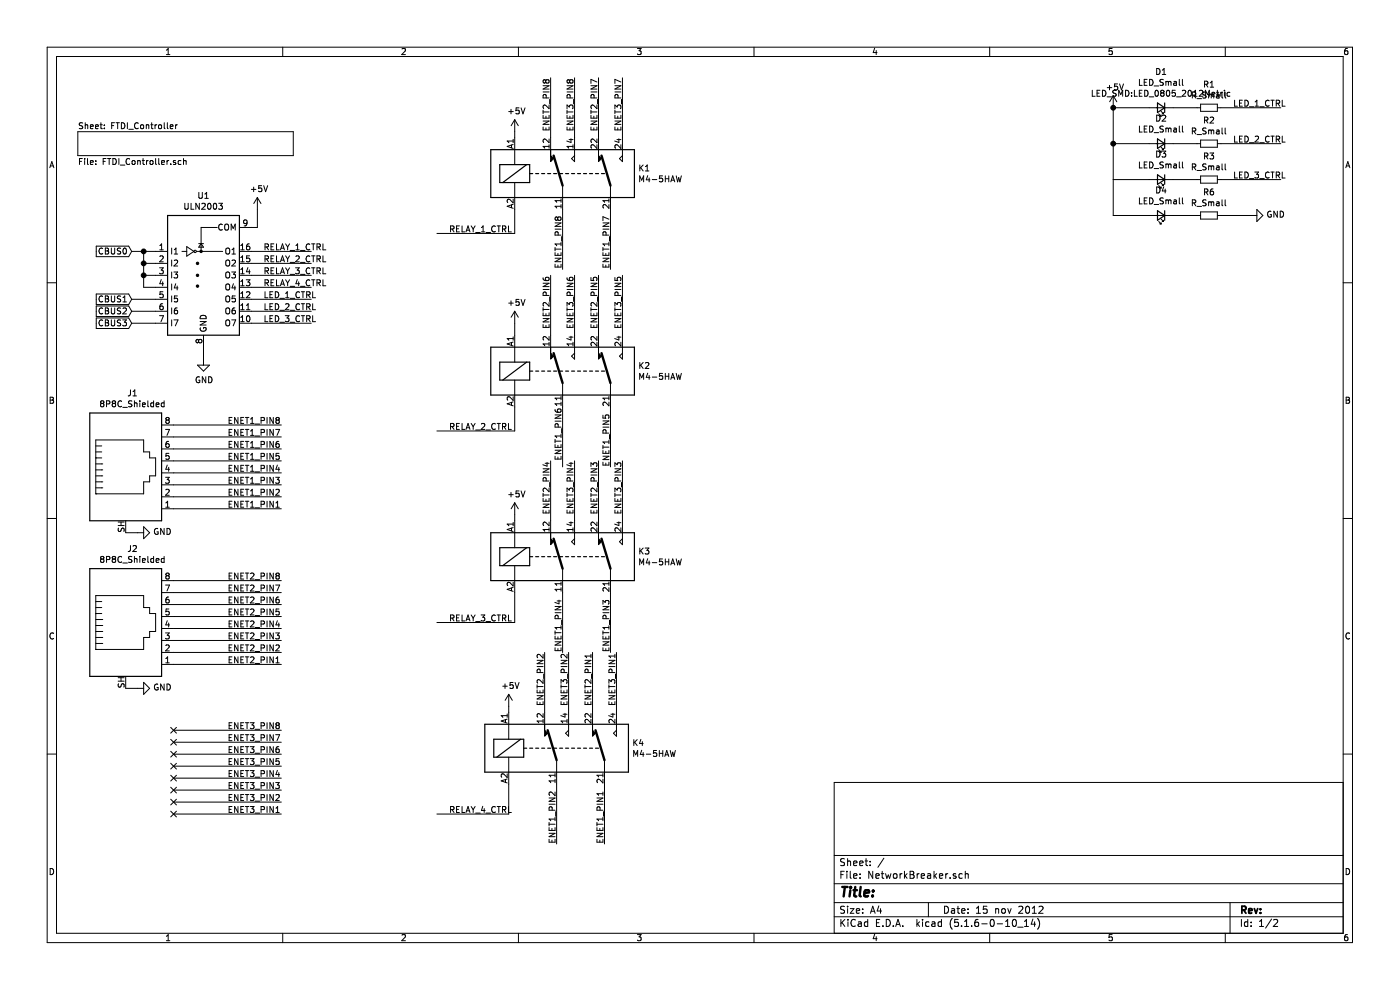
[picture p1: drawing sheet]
EESchema Schematic File Version 4
EELAYER 30 0
EELAYER END
$Descr A4 11693 8268
encoding utf-8
Sheet 1 2
Title ""
Date "15 nov 2012"
Rev ""
Comp ""
Comment1 ""
Comment2 ""
Comment3 ""
Comment4 ""
$EndDescr
$Comp
L Relay:FINDER-30.22 K4
U 1 1
P 4650 6250
F 0 "K4" H 5280 6296 50  0000 L CNN
F 1 "M4-5HAW" H 5280 6205 50  0000 L CNN
F 2 "Relay_THT:Relay_DPDT_Finder_30.22" H 6000 6220 50  0001 C CNN
F 3 "http://gfinder.findernet.com/assets/Series/354/S30EN.pdf" H 4450 6250 50  0001 C CNN
F 4 "C165868" V 4650 6250 50  0001 C CNN "LCSC"
	1    4650 6250
	1    0    0    -1  
$EndComp
$Comp
L Relay:FINDER-30.22 K3
U 1 1
P 4700 4650
F 0 "K3" H 5330 4696 50  0000 L CNN
F 1 "M4-5HAW" H 5330 4605 50  0000 L CNN
F 2 "Relay_THT:Relay_DPDT_Finder_30.22" H 6050 4620 50  0001 C CNN
F 3 "http://gfinder.findernet.com/assets/Series/354/S30EN.pdf" H 4500 4650 50  0001 C CNN
F 4 "C165868" V 4700 4650 50  0001 C CNN "LCSC"
	1    4700 4650
	1    0    0    -1  
$EndComp
$Comp
L Relay:FINDER-30.22 K2
U 1 1
P 4700 3100
F 0 "K2" H 5330 3146 50  0000 L CNN
F 1 "M4-5HAW" H 5330 3055 50  0000 L CNN
F 2 "Relay_THT:Relay_DPDT_Finder_30.22" H 6050 3070 50  0001 C CNN
F 3 "http://gfinder.findernet.com/assets/Series/354/S30EN.pdf" H 4500 3100 50  0001 C CNN
F 4 "C165868" V 4700 3100 50  0001 C CNN "LCSC"
	1    4700 3100
	1    0    0    -1  
$EndComp
$Comp
L Relay:FINDER-30.22 K1
U 1 1
P 4700 1450
F 0 "K1" H 5330 1496 50  0000 L CNN
F 1 "M4-5HAW" H 5330 1405 50  0000 L CNN
F 2 "Relay_THT:Relay_DPDT_Finder_30.22" H 6050 1420 50  0001 C CNN
F 3 "http://gfinder.findernet.com/assets/Series/354/S30EN.pdf" H 4500 1450 50  0001 C CNN
F 4 "C165868" V 4700 1450 50  0001 C CNN "LCSC"
	1    4700 1450
	1    0    0    -1  
$EndComp
Wire Wire Line
	4300 2700 4300 2800
$Comp
L power:+5V #PWR05
U 1 1
P 2150 1750
F 0 "#PWR05" H 2150 1600 50  0001 C CNN
F 1 "+5V" H 2165 1923 50  0000 C CNN
F 2 "" H 2150 1750 50  0001 C CNN
F 3 "" H 2150 1750 50  0001 C CNN
	1    2150 1750
	1    0    0    -1  
$EndComp
$Comp
L power:+5V #PWR07
U 1 1
P 4300 1100
F 0 "#PWR07" H 4300 950 50  0001 C CNN
F 1 "+5V" H 4315 1273 50  0000 C CNN
F 2 "" H 4300 1100 50  0001 C CNN
F 3 "" H 4300 1100 50  0001 C CNN
	1    4300 1100
	1    0    0    -1  
$EndComp
Wire Wire Line
	4250 5900 4250 5950
Wire Wire Line
	4300 4300 4300 4350
Wire Wire Line
	4300 1100 4300 1150
$Comp
L Connector:8P8C_Shielded J1
U 1 1
P 1050 3950
F 0 "J1" H 1107 4617 50  0000 C CNN
F 1 "8P8C_Shielded" H 1107 4526 50  0000 C CNN
F 2 "Connector_RJ:RJ45_Amphenol_RJHSE5380" V 1050 3975 50  0001 C CNN
F 3 "~" V 1050 3975 50  0001 C CNN
F 4 "C86575" H 1050 3950 50  0001 C CNN "LCSC"
	1    1050 3950
	1    0    0    -1  
$EndComp
Wire Wire Line
	1450 6100 2350 6100
Text Label 1900 6100 0    50   ~ 0
ENET3_PIN8
Wire Wire Line
	1450 6200 2350 6200
Text Label 1900 6200 0    50   ~ 0
ENET3_PIN7
Wire Wire Line
	1450 6300 2350 6300
Text Label 1900 6300 0    50   ~ 0
ENET3_PIN6
Wire Wire Line
	1450 6400 2350 6400
Text Label 1900 6400 0    50   ~ 0
ENET3_PIN5
Wire Wire Line
	1450 6500 2350 6500
Text Label 1900 6500 0    50   ~ 0
ENET3_PIN4
Wire Wire Line
	1450 6600 2350 6600
Text Label 1900 6600 0    50   ~ 0
ENET3_PIN3
Wire Wire Line
	1450 6700 2350 6700
Text Label 1900 6700 0    50   ~ 0
ENET3_PIN2
Wire Wire Line
	1450 6800 2350 6800
Text Label 1900 6800 0    50   ~ 0
ENET3_PIN1
Wire Wire Line
	1450 3550 2350 3550
Text Label 1900 3550 0    50   ~ 0
ENET1_PIN8
Wire Wire Line
	1450 3650 2350 3650
Text Label 1900 3650 0    50   ~ 0
ENET1_PIN7
Wire Wire Line
	1450 3750 2350 3750
Text Label 1900 3750 0    50   ~ 0
ENET1_PIN6
Wire Wire Line
	1450 3850 2350 3850
Text Label 1900 3850 0    50   ~ 0
ENET1_PIN5
Wire Wire Line
	1450 3950 2350 3950
Text Label 1900 3950 0    50   ~ 0
ENET1_PIN4
Wire Wire Line
	1450 4050 2350 4050
Text Label 1900 4050 0    50   ~ 0
ENET1_PIN3
Wire Wire Line
	1450 4150 2350 4150
Text Label 1900 4150 0    50   ~ 0
ENET1_PIN2
Wire Wire Line
	1450 4250 2350 4250
Text Label 1900 4250 0    50   ~ 0
ENET1_PIN1
$Comp
L Connector:8P8C_Shielded J2
U 1 1
P 1050 5250
F 0 "J2" H 1107 5917 50  0000 C CNN
F 1 "8P8C_Shielded" H 1107 5826 50  0000 C CNN
F 2 "Connector_RJ:RJ45_Amphenol_RJHSE5380" V 1050 5275 50  0001 C CNN
F 3 "~" V 1050 5275 50  0001 C CNN
F 4 "C86575" H 1050 5250 50  0001 C CNN "LCSC"
	1    1050 5250
	1    0    0    -1  
$EndComp
Wire Wire Line
	1450 4850 2350 4850
Text Label 1900 4850 0    50   ~ 0
ENET2_PIN8
Wire Wire Line
	1450 4950 2350 4950
Text Label 1900 4950 0    50   ~ 0
ENET2_PIN7
Wire Wire Line
	1450 5050 2350 5050
Text Label 1900 5050 0    50   ~ 0
ENET2_PIN6
Wire Wire Line
	1450 5150 2350 5150
Text Label 1900 5150 0    50   ~ 0
ENET2_PIN5
Wire Wire Line
	1450 5250 2350 5250
Text Label 1900 5250 0    50   ~ 0
ENET2_PIN4
Wire Wire Line
	1450 5350 2350 5350
Text Label 1900 5350 0    50   ~ 0
ENET2_PIN3
Wire Wire Line
	1450 5450 2350 5450
Text Label 1900 5450 0    50   ~ 0
ENET2_PIN2
Wire Wire Line
	1450 5550 2350 5550
Text Label 1900 5550 0    50   ~ 0
ENET2_PIN1
Text Label 4800 1100 1    50   ~ 0
ENET3_PIN8
Text Label 5200 1100 1    50   ~ 0
ENET3_PIN7
Text Label 4800 2750 1    50   ~ 0
ENET3_PIN6
Text Label 5200 2750 1    50   ~ 0
ENET3_PIN5
Text Label 4800 4300 1    50   ~ 0
ENET3_PIN4
Text Label 5200 4300 1    50   ~ 0
ENET3_PIN3
Text Label 4750 5900 1    50   ~ 0
ENET3_PIN2
Text Label 5150 5900 1    50   ~ 0
ENET3_PIN1
Text Label 4700 1800 3    50   ~ 0
ENET1_PIN8
Text Label 5100 1800 3    50   ~ 0
ENET1_PIN7
Text Label 4700 3850 1    50   ~ 0
ENET1_PIN6
Text Label 5100 3900 1    50   ~ 0
ENET1_PIN5
Text Label 4700 5450 1    50   ~ 0
ENET1_PIN4
Text Label 5100 5450 1    50   ~ 0
ENET1_PIN3
Text Label 4650 7050 1    50   ~ 0
ENET1_PIN2
Text Label 5050 7050 1    50   ~ 0
ENET1_PIN1
Text Label 4600 1100 1    50   ~ 0
ENET2_PIN8
Text Label 5000 1100 1    50   ~ 0
ENET2_PIN7
Text Label 4600 2750 1    50   ~ 0
ENET2_PIN6
Text Label 5000 2750 1    50   ~ 0
ENET2_PIN5
Text Label 4600 4300 1    50   ~ 0
ENET2_PIN4
Text Label 5000 4300 1    50   ~ 0
ENET2_PIN3
Text Label 4550 5900 1    50   ~ 0
ENET2_PIN2
Text Label 4950 5900 1    50   ~ 0
ENET2_PIN1
Wire Wire Line
	4600 650  4600 1150
Wire Wire Line
	4800 1150 4800 650 
Wire Wire Line
	5000 1150 5000 650 
Wire Wire Line
	5200 1150 5200 650 
Wire Wire Line
	4700 1750 4700 2250
Wire Wire Line
	5100 1750 5100 2250
Wire Wire Line
	4600 2300 4600 2800
Wire Wire Line
	4800 2800 4800 2300
Wire Wire Line
	5000 2800 5000 2300
Wire Wire Line
	5200 2800 5200 2300
Wire Wire Line
	4600 3850 4600 4350
Wire Wire Line
	4800 4350 4800 3850
Wire Wire Line
	5000 4350 5000 3850
Wire Wire Line
	5200 4350 5200 3850
Wire Wire Line
	4550 5450 4550 5950
Wire Wire Line
	4750 5950 4750 5450
Wire Wire Line
	4950 5950 4950 5450
Wire Wire Line
	5150 5950 5150 5450
Wire Wire Line
	4700 3400 4700 3900
Wire Wire Line
	5100 3400 5100 3900
Wire Wire Line
	4700 4950 4700 5450
Wire Wire Line
	5100 4950 5100 5450
Wire Wire Line
	4650 6550 4650 7050
Wire Wire Line
	5050 6550 5050 7050
$Sheet
S 650  1100 1800 200 
U 5F613284
F0 "FTDI_Controller" 50
F1 "FTDI_Controller.sch" 50
$EndSheet
$Comp
L power:GND #PWR01
U 1 1
P 1150 4450
F 0 "#PWR01" H 1150 4200 50  0001 C CNN
F 1 "GND" V 1155 4322 50  0000 R CNN
F 2 "" H 1150 4450 50  0001 C CNN
F 3 "" H 1150 4450 50  0001 C CNN
	1    1150 4450
	0    -1   -1   0   
$EndComp
$Comp
L power:GND #PWR02
U 1 1
P 1150 5750
F 0 "#PWR02" H 1150 5500 50  0001 C CNN
F 1 "GND" V 1155 5622 50  0000 R CNN
F 2 "" H 1150 5750 50  0001 C CNN
F 3 "" H 1150 5750 50  0001 C CNN
	1    1150 5750
	0    -1   -1   0   
$EndComp
Wire Wire Line
	1050 5750 1150 5750
Wire Wire Line
	1050 4450 1150 4450
Text GLabel 1100 2100 0    50   Input ~ 0
CBUS0
$Comp
L Transistor_Array:ULN2003 U1
U 1 1
P 1700 2300
F 0 "U1" H 1700 2967 50  0000 C CNN
F 1 "ULN2003" H 1700 2876 50  0000 C CNN
F 2 "Package_SO:TSSOP-16_4.4x5mm_P0.65mm" H 1750 1750 50  0001 L CNN
F 3 "http://www.ti.com/lit/ds/symlink/uln2003a.pdf" H 1800 2100 50  0001 C CNN
F 4 "C72751" H 1700 2300 50  0001 C CNN "LCSC"
	1    1700 2300
	1    0    0    -1  
$EndComp
$Comp
L power:+5V #PWR06
U 1 1
P 4250 5900
F 0 "#PWR06" H 4250 5750 50  0001 C CNN
F 1 "+5V" H 4265 6073 50  0000 C CNN
F 2 "" H 4250 5900 50  0001 C CNN
F 3 "" H 4250 5900 50  0001 C CNN
	1    4250 5900
	1    0    0    -1  
$EndComp
$Comp
L power:+5V #PWR09
U 1 1
P 4300 4300
F 0 "#PWR09" H 4300 4150 50  0001 C CNN
F 1 "+5V" H 4315 4473 50  0000 C CNN
F 2 "" H 4300 4300 50  0001 C CNN
F 3 "" H 4300 4300 50  0001 C CNN
	1    4300 4300
	1    0    0    -1  
$EndComp
$Comp
L power:+5V #PWR08
U 1 1
P 4300 2700
F 0 "#PWR08" H 4300 2550 50  0001 C CNN
F 1 "+5V" H 4315 2873 50  0000 C CNN
F 2 "" H 4300 2700 50  0001 C CNN
F 3 "" H 4300 2700 50  0001 C CNN
	1    4300 2700
	1    0    0    -1  
$EndComp
Wire Wire Line
	2150 1750 2150 1900
Wire Wire Line
	2150 1900 2100 1900
Wire Wire Line
	2100 2100 2600 2100
Wire Wire Line
	2100 2200 2600 2200
Wire Wire Line
	2100 2300 2600 2300
Wire Wire Line
	2100 2400 2600 2400
Text Label 2200 2100 0    50   ~ 0
RELAY_1_CTRL
Text Label 2200 2200 0    50   ~ 0
RELAY_2_CTRL
Text Label 2200 2300 0    50   ~ 0
RELAY_3_CTRL
Text Label 2200 2400 0    50   ~ 0
RELAY_4_CTRL
Text Label 3750 1950 0    50   ~ 0
RELAY_1_CTRL
Text Label 3750 3600 0    50   ~ 0
RELAY_2_CTRL
Text Label 3750 5200 0    50   ~ 0
RELAY_3_CTRL
Text Label 3750 6800 0    50   ~ 0
RELAY_4_CTRL
Wire Wire Line
	4250 6550 4250 6800
Wire Wire Line
	3650 6800 4250 6800
Wire Wire Line
	4300 4950 4300 5200
Wire Wire Line
	3650 5200 4300 5200
Wire Wire Line
	4300 3400 4300 3600
Wire Wire Line
	3650 3600 4300 3600
Wire Wire Line
	4300 1750 4300 1950
Wire Wire Line
	3650 1950 4300 1950
Wire Wire Line
	1100 2100 1200 2100
Wire Wire Line
	1200 2100 1200 2200
Wire Wire Line
	1200 2200 1300 2200
Connection ~ 1200 2100
Wire Wire Line
	1200 2100 1300 2100
Wire Wire Line
	1200 2200 1200 2300
Wire Wire Line
	1200 2300 1300 2300
Connection ~ 1200 2200
Wire Wire Line
	1200 2300 1200 2400
Wire Wire Line
	1200 2400 1300 2400
Connection ~ 1200 2300
Text GLabel 1100 2500 0    50   Input ~ 0
CBUS1
Text GLabel 1100 2600 0    50   Input ~ 0
CBUS2
Text GLabel 1100 2700 0    50   Input ~ 0
CBUS3
Wire Wire Line
	1100 2500 1300 2500
Wire Wire Line
	1100 2600 1300 2600
Wire Wire Line
	1100 2700 1300 2700
$Comp
L Device:LED_Small D1
U 1 1
P 9700 900
F 0 "D1" H 9700 603 50  0000 C CNN
F 1 "LED_Small" H 9700 694 50  0000 C CNN
F 2 "LED_SMD:LED_0805_2012Metric" H 9700 785 50  0000 C CNN
F 3 "~" V 9700 900 50  0001 C CNN
	1    9700 900 
	-1   0    0    1   
$EndComp
$Comp
L Device:LED_Small D2
U 1 1
P 9700 1200
F 0 "D2" H 9700 993 50  0000 C CNN
F 1 "LED_Small" H 9700 1084 50  0000 C CNN
F 2 "LED_SMD:LED_0805_2012Metric" V 9700 1200 50  0001 C CNN
F 3 "~" V 9700 1200 50  0001 C CNN
	1    9700 1200
	-1   0    0    1   
$EndComp
$Comp
L Device:LED_Small D3
U 1 1
P 9700 1500
F 0 "D3" H 9700 1293 50  0000 C CNN
F 1 "LED_Small" H 9700 1384 50  0000 C CNN
F 2 "LED_SMD:LED_0805_2012Metric" V 9700 1500 50  0001 C CNN
F 3 "~" V 9700 1500 50  0001 C CNN
	1    9700 1500
	-1   0    0    1   
$EndComp
Wire Wire Line
	2100 2500 2600 2500
Wire Wire Line
	2100 2600 2600 2600
Wire Wire Line
	2100 2700 2600 2700
Text Label 2200 2500 0    50   ~ 0
LED_1_CTRL
Text Label 2200 2600 0    50   ~ 0
LED_2_CTRL
Text Label 2200 2700 0    50   ~ 0
LED_3_CTRL
$Comp
L power:GND #PWR04
U 1 1
P 1700 3000
F 0 "#PWR04" H 1700 2750 50  0001 C CNN
F 1 "GND" H 1705 2827 50  0000 C CNN
F 2 "" H 1700 3000 50  0001 C CNN
F 3 "" H 1700 3000 50  0001 C CNN
	1    1700 3000
	1    0    0    -1  
$EndComp
$Comp
L power:+5V #PWR010
U 1 1
P 9300 900
F 0 "#PWR010" H 9300 750 50  0001 C CNN
F 1 "+5V" H 9315 1073 50  0000 C CNN
F 2 "" H 9300 900 50  0001 C CNN
F 3 "" H 9300 900 50  0001 C CNN
	1    9300 900 
	1    0    0    -1  
$EndComp
Wire Wire Line
	9300 900  9300 1200
Wire Wire Line
	9300 1500 9600 1500
Wire Wire Line
	9600 1200 9300 1200
Connection ~ 9300 1200
Wire Wire Line
	9300 1200 9300 1500
Wire Wire Line
	9600 900  9300 900 
Connection ~ 9300 900 
Wire Wire Line
	10200 900  10700 900 
Wire Wire Line
	10200 1200 10700 1200
Wire Wire Line
	10200 1500 10700 1500
Text Label 10300 900  0    50   ~ 0
LED_1_CTRL
Text Label 10300 1200 0    50   ~ 0
LED_2_CTRL
Text Label 10300 1500 0    50   ~ 0
LED_3_CTRL
$Comp
L Device:R_Small R1
U 1 1
P 10100 900
F 0 "R1" V 9904 900 50  0000 C CNN
F 1 "R_Small" V 9995 900 50  0000 C CNN
F 2 "Resistor_SMD:R_0805_2012Metric" H 10100 900 50  0001 C CNN
F 3 "~" H 10100 900 50  0001 C CNN
	1    10100 900 
	0    1    1    0   
$EndComp
$Comp
L Device:R_Small R2
U 1 1
P 10100 1200
F 0 "R2" V 9904 1200 50  0000 C CNN
F 1 "R_Small" V 9995 1200 50  0000 C CNN
F 2 "Resistor_SMD:R_0805_2012Metric" H 10100 1200 50  0001 C CNN
F 3 "~" H 10100 1200 50  0001 C CNN
	1    10100 1200
	0    1    1    0   
$EndComp
$Comp
L Device:R_Small R3
U 1 1
P 10100 1500
F 0 "R3" V 9904 1500 50  0000 C CNN
F 1 "R_Small" V 9995 1500 50  0000 C CNN
F 2 "Resistor_SMD:R_0805_2012Metric" H 10100 1500 50  0001 C CNN
F 3 "~" H 10100 1500 50  0001 C CNN
	1    10100 1500
	0    1    1    0   
$EndComp
Wire Wire Line
	9800 900  10000 900 
Wire Wire Line
	9800 1200 10000 1200
Wire Wire Line
	9800 1500 10000 1500
Wire Wire Line
	1700 3000 1700 2900
$Comp
L Device:LED_Small D4
U 1 1
P 9700 1800
F 0 "D4" H 9700 1593 50  0000 C CNN
F 1 "LED_Small" H 9700 1684 50  0000 C CNN
F 2 "LED_SMD:LED_0805_2012Metric" V 9700 1800 50  0001 C CNN
F 3 "~" V 9700 1800 50  0001 C CNN
	1    9700 1800
	-1   0    0    1   
$EndComp
Wire Wire Line
	9300 1800 9600 1800
Wire Wire Line
	9300 1500 9300 1800
$Comp
L Device:R_Small R6
U 1 1
P 10100 1800
F 0 "R6" V 9904 1800 50  0000 C CNN
F 1 "R_Small" V 9995 1800 50  0000 C CNN
F 2 "Resistor_SMD:R_0805_2012Metric" H 10100 1800 50  0001 C CNN
F 3 "~" H 10100 1800 50  0001 C CNN
	1    10100 1800
	0    1    1    0   
$EndComp
Wire Wire Line
	9800 1800 10000 1800
$Comp
L power:GND #PWR024
U 1 1
P 10450 1800
F 0 "#PWR024" H 10450 1550 50  0001 C CNN
F 1 "GND" V 10455 1672 50  0000 R CNN
F 2 "" H 10450 1800 50  0001 C CNN
F 3 "" H 10450 1800 50  0001 C CNN
	1    10450 1800
	0    -1   -1   0   
$EndComp
Wire Wire Line
	10200 1800 10450 1800
NoConn ~ 1450 6100
NoConn ~ 1450 6200
NoConn ~ 1450 6300
NoConn ~ 1450 6400
NoConn ~ 1450 6500
NoConn ~ 1450 6600
NoConn ~ 1450 6700
NoConn ~ 1450 6800
$EndSCHEMATC
